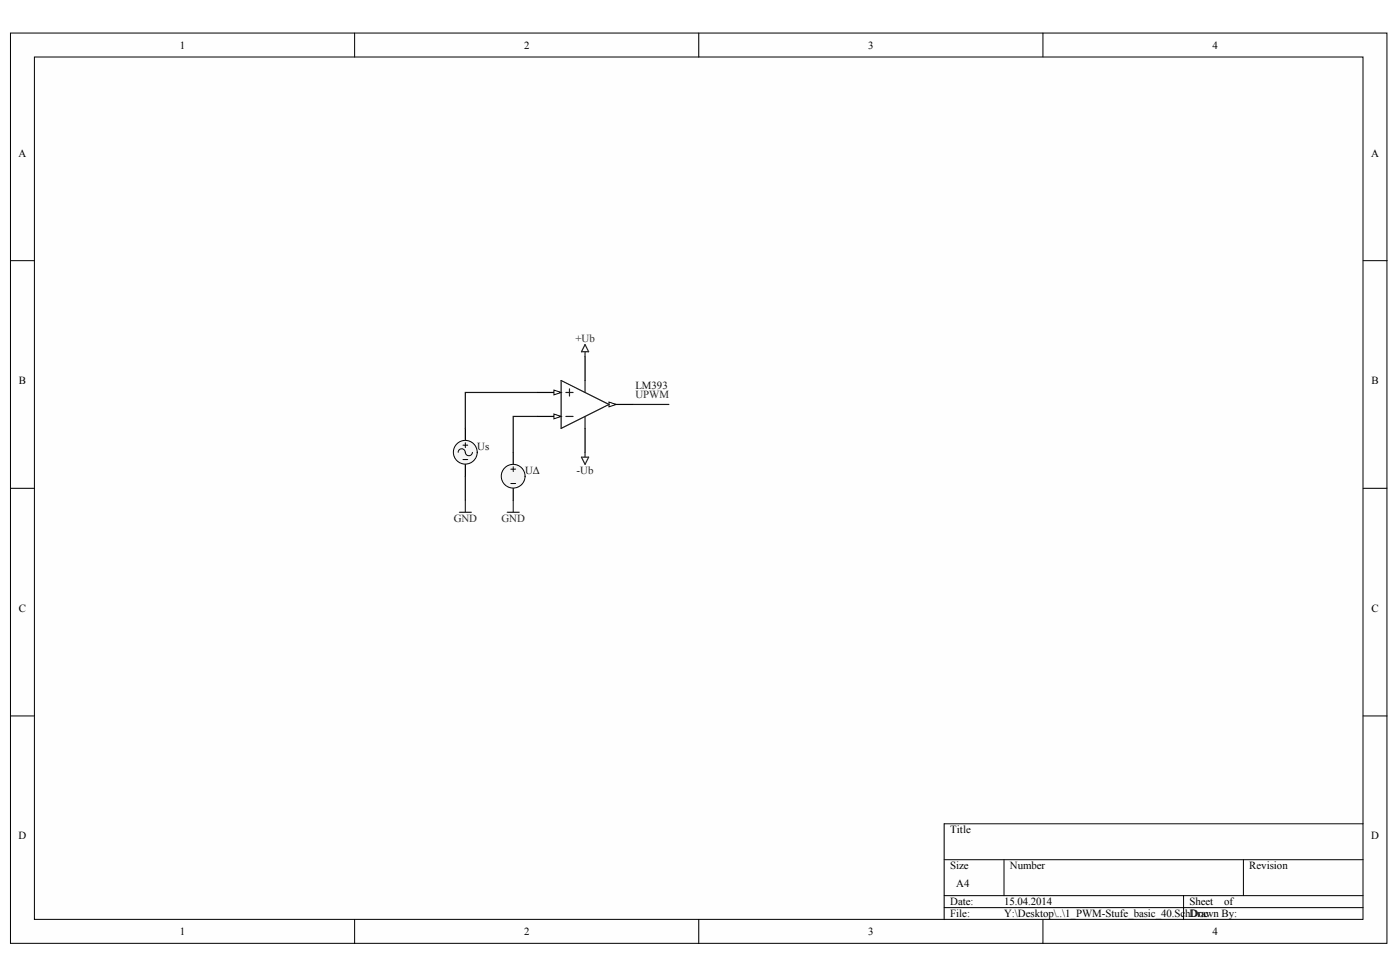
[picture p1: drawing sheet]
<svg xmlns="http://www.w3.org/2000/svg" width="288mm" height="201mm" viewBox="0 0 288 201" stroke-linecap="round" stroke-linejoin="round" font-family="sans-serif">
<g fill="#fefefe" stroke="#000" stroke-width=".21">
<path d="M2.2 6.8h283v187.2h-283z"/>
<path d="M7.1 11.7h273.2v177.3h-273.2z"/>
</g>
<g fill="none" stroke="#000" stroke-width=".21">
<path d="M72.9 6.8v4.9M143.7 6.8v4.9M214.4 6.8v4.9M2.2 53.6h4.9M280.3 53.6h4.9M2.2 100.4h4.9M280.3 100.4h4.9M2.2 147.2h4.9M280.3 147.2h4.9M194.1 176.8h86.2M206.4 176.8v7.4M255.7 176.8v7.4"/>
<path d="M280.3 169.4h-86.2v19.7M72.9 189.1v4.9M143.7 189.1v4.9M194.1 184.2h86.2M194.1 186.6h86.2M214.4 189.1v4.9M243.4 184.2v4.9"/>
</g>
<path d="M110.5 85.6h4.9" fill="none" stroke="#000" stroke-width=".25"/>
<path d="M113.9 85.1l1.5 .5-1.5 .5z" fill="#fefefe" stroke="#000" stroke-width=".21"/>
<path d="M110.5 80.7h4.9" fill="none" stroke="#000" stroke-width=".25"/>
<path d="M113.9 80.2l1.5 .5-1.5 .5z" fill="#fefefe" stroke="#000" stroke-width=".21"/>
<path d="M120.3 88.1v4.9M125.2 83.2h4.9" fill="none" stroke="#000" stroke-width=".25"/>
<path d="M125.2 82.7l1.5 .5-1.5 .5z" fill="#fefefe" stroke="#000" stroke-width=".21"/>
<path d="M120.3 73.3v4.9M95.7 88.1v2.4M95.7 95.5v2.4" fill="none" stroke="#000" stroke-width=".25"/>
<path d="M115.4 78.2l9.8 5-9.8 4.9zM117.1 80v1.4M120.3 78.2v2.5M116.4 85.6h1.4M116.4 80.7h1.4M120.3 85.6v2.5" fill="none" stroke="#1c1c1c" stroke-width=".25"/>
<path d="M120.3 70.8l.7 1.5h-1.4zM120.3 72.3v1M119.6 94h1.4l-.7 1.5zM120.3 93v1" fill="none" stroke="#262626" stroke-width=".25"/>
<path d="M130.1 83.2h7.4" fill="none" stroke="#0e0e0e" stroke-width=".25"/>
<circle cx="95.7" cy="93" r="2.44" fill="#f5f5f5" stroke="#000" stroke-width=".21"/>
<path d="M95.2 91.5h1M95.2 94.5h1M95.7 91v1M97.1 93a.78 .78 0 0 1-.9 .7 .78 .78 0 0 1-.6-1 .73 .73 0 0 0-.8-.4 .73 .73 0 0 0-.6 .7" fill="none" stroke="#000" stroke-width=".21"/>
<path d="M94.5 105.3h2.4M95.7 102.9v2.4M104.3 105.3h2.5M105.5 102.9v2.4" fill="none" stroke="#262626" stroke-width=".25"/>
<path d="M105.5 93v2.5M105.5 100.4v2.5" fill="none" stroke="#000" stroke-width=".25"/>
<circle cx="105.5" cy="97.9" r="2.44" fill="#f5f5f5" stroke="#000" stroke-width=".21"/>
<path d="M105 96.5h1M105 99.4h1M105.5 96v1" fill="none" stroke="#000" stroke-width=".21"/>
<path d="M95.7 97.9v5M110.5 80.7h-14.8v7.4M110.5 85.6h-5v7.4" fill="none" stroke="#0e0e0e" stroke-width=".25"/>
<g font-size="2.2">
<text x="37" y="10">1</text>
<text x="107.8" y="10">2</text>
<text x="178.5" y="10">3</text>
<text x="249.3" y="10">4</text>
<text x="3.8" y="32.2">A</text>
<text x="282" y="32.2">A</text>
<text x="3.9" y="79">B</text>
<text x="282" y="79">B</text>
<text x="3.9" y="125.8">C</text>
<text x="282" y="125.8">C</text>
<text x="3.8" y="172.6">D</text>
<text x="195.4" y="171.4">Title</text>
<text x="282" y="172.6">D</text>
<text x="195.4" y="178.7">Size</text>
<text x="207.7" y="178.7">Number</text>
<text x="256.9" y="178.7">Revision</text>
<text x="196.6" y="182.4">A4</text>
<text x="195.4" y="186.1">Date:</text>
<text x="195.4" y="188.6">File:</text>
<text x="206.4" y="186.1">15.04.2014</text>
<text x="206.4" y="188.6">Y:\Desktop\..\1_PWM-Stufe_basic_40.Sc</text>
<text x="243.7" y="188.6">hDoc</text>
<text x="244.6" y="186.1">Sheet</text>
<text x="244.6" y="188.6">Drawn By:</text>
<text x="251.7" y="186.1">of</text>
<text x="37" y="192.3">1</text>
<text x="107.8" y="192.3">2</text>
<text x="178.5" y="192.3">3</text>
<text x="249.3" y="192.3">4</text>
</g>
<g font-size="2.2" fill="#262626">
<text x="118.3" y="70.4">+Ub</text>
<text x="130.6" y="81.9">UPWM</text>
<text x="118.6" y="97.4">-Ub</text>
<text x="93.3" y="107.3">GND</text>
<text x="103.1" y="107.3">GND</text>
</g>
<g font-size="2.2" fill="#0e0e0e">
<text x="130.6" y="80">LM393</text>
<text x="98.1" y="92.5">Us</text>
<text x="108" y="97.4">UΔ</text>
</g>
</svg>
